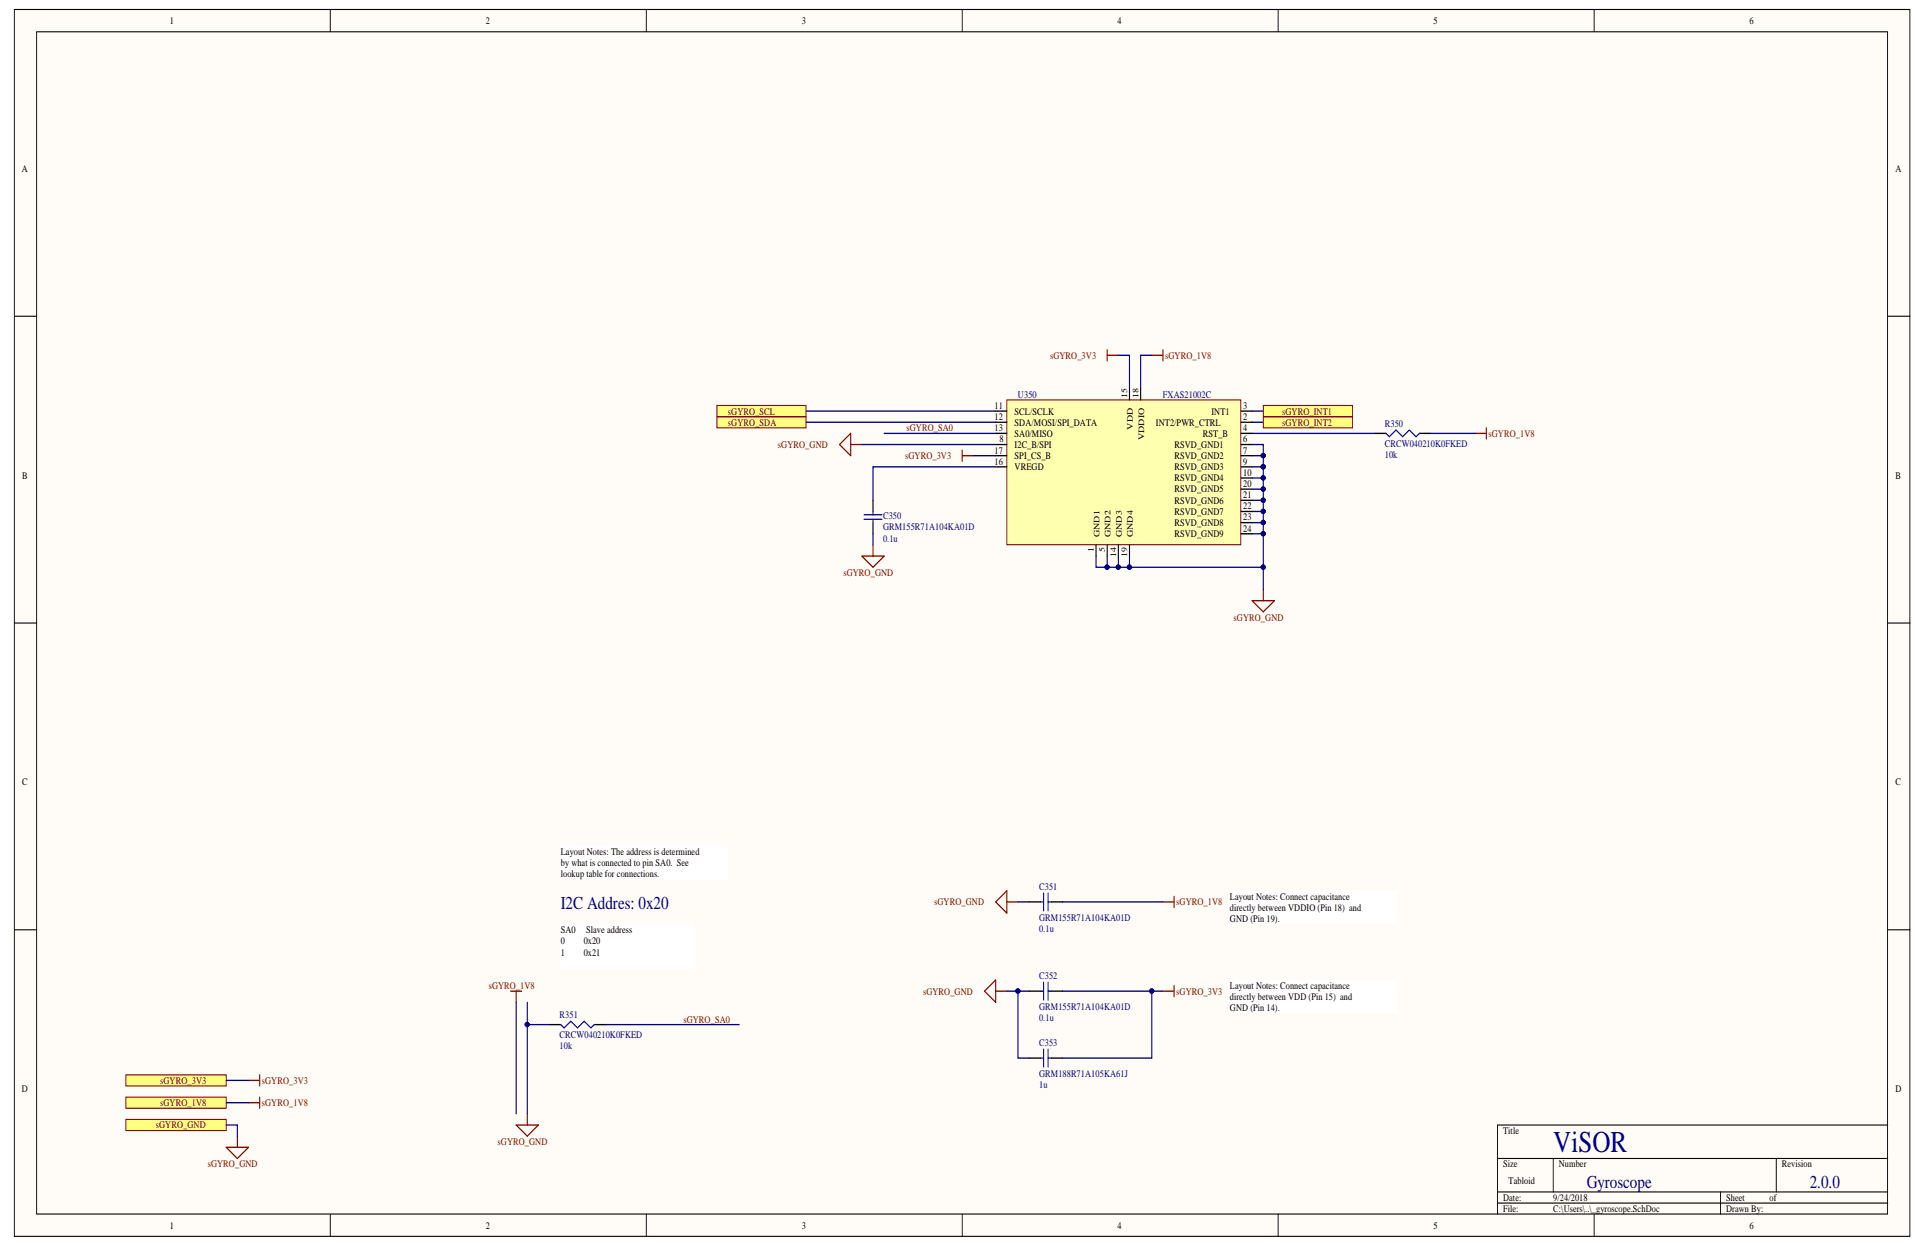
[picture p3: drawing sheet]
<svg xmlns="http://www.w3.org/2000/svg" width="431mm" height="279mm" viewBox="0 0 431 279" stroke-linecap="round" stroke-linejoin="round" font-family="sans-serif">
<g fill="#fffcf8" stroke="#000" stroke-width=".22">
<path d="M3.2 2.1h424.4v274.7h-424.4z"/>
<path d="M8.2 7.1h414.4v264.7h-414.4z"/>
</g>
<g fill="none" stroke="#000" stroke-width=".22">
<path d="M73.9 2.1v5M144.7 2.1v5M215.4 2.1v5M286.2 2.1v5M356.9 2.1v5M3.2 70.8h5M422.7 70.8h5M3.2 139.5h5M422.7 139.5h5M3.2 208.2h5M422.7 208.2h5M335.3 259.4h87.4"/>
<path d="M347.8 259.4v7.5M397.7 259.4v7.5M422.7 251.9h-87.4v19.9M73.9 271.8v5M144.7 271.8v5M215.4 271.8v5M286.2 271.8v5M335.3 266.9h87.4M335.3 269.3h87.4M356.9 271.8v5M385.2 266.9v4.9"/>
</g>
<path d="M50.6 256.9h5l-2.5 2.5zM53.1 254.4v2.5" fill="none" stroke="#800000" stroke-width=".27"/>
<path d="M28.2 250.6h22.4v2.5h-22.4z" fill-rule="evenodd" fill="#ffff80" stroke="#800000" stroke-width=".22"/>
<path d="M225.4 199.4v5l-2.5-2.5zM222.9 219.4v5l-2.5-2.5zM225.4 201.9h2.5M260.4 201.9h2.5M262.9 200.7v2.5M114.3 221.9h2.5M115.6 221.9v2.5M222.9 221.9h2.5M260.4 221.9h2.5M262.9 220.6v2.5M115.6 251.9h5l-2.5 2.5zM118.1 249.4v2.5" fill="none" stroke="#800000" stroke-width=".27"/>
<g fill="#fff" stroke="#fff" stroke-width=".22">
<path d="M125.6 189.4h37.4v7.5h-37.4z"/>
<path d="M125.6 206.9h29.9v10h-29.9z"/>
<path d="M275.4 199.4h37.4v7.5h-37.4z"/>
<path d="M275.4 219.4h37.4v7.4h-37.4z"/>
</g>
<path d="M230.4 201.9h2.5M235.4 201.9h2.5M123.1 229.4h2.5M133 229.4h2.5M230.4 221.9h2.5M230.4 236.9h2.5M235.4 221.9h2.5M235.4 236.9h2.5" fill="none" stroke="#000" stroke-width=".27"/>
<g fill="none" stroke="#00f" stroke-width=".27">
<path d="M233.7 199.9v4M234.7 199.9v4M232.9 201.9h.8M233.7 219.9v4M234.7 219.9v4M234.7 201.9h.7M125.6 229.4l.7 .7 1.5-1.5 1.5 1.5 1.5-1.5 1.5 1.5 .7-.7M232.9 221.9h.8M232.9 236.9h.8M233.7 234.9v4M234.7 234.9v4M234.7 221.9h.7"/>
<path d="M234.7 236.9h.7"/>
</g>
<path d="M28.2 240.6h22.4v2.5h-22.4z" fill-rule="evenodd" fill="#ffff80" stroke="#800000" stroke-width=".22"/>
<path d="M55.6 241.9h2.5M58.1 240.6v2.5" fill="none" stroke="#800000" stroke-width=".27"/>
<path d="M28.2 245.6h22.4v2.5h-22.4z" fill-rule="evenodd" fill="#ffff80" stroke="#800000" stroke-width=".22"/>
<path d="M55.6 246.9h2.5M58.1 245.6v2.5" fill="none" stroke="#800000" stroke-width=".27"/>
<g fill="#ffff80" stroke="#800000" stroke-width=".22">
<path d="M160.5 93.3h20v2.5h-20z" fill-rule="evenodd"/>
<path d="M160.5 90.8h20v2.5h-20z" fill-rule="evenodd"/>
</g>
<path d="M225.4 89.5h52.4v32.5h-52.4z" fill="#ffffb0" stroke="#800000" stroke-width=".22"/>
<g fill="none" stroke="#000" stroke-width=".27">
<path d="M222.9 94.5h2.5M222.9 92h2.5M222.9 97h2.5M222.9 99.5h2.5M252.9 87v2.5M255.4 87v2.5M277.9 94.5h2.5M277.9 92h2.5M277.9 97h2.5M277.9 99.5h2.5M222.9 102h2.5M222.9 104.5h2.5"/>
<path d="M277.9 102h2.5M277.9 104.5h2.5M277.9 107h2.5M277.9 109.5h2.5M277.9 112h2.5M277.9 114.5h2.5M277.9 117h2.5M277.9 119.5h2.5M245.4 122v2.5M247.9 122v2.5M250.4 122v2.5M252.9 122v2.5"/>
</g>
<path d="M247.9 78.3v2.5M247.9 79.5h2.5M280.4 134.5h4.9l-2.5 2.5zM282.8 132v2.5" fill="none" stroke="#800000" stroke-width=".27"/>
<g fill="#ffff80" stroke="#800000" stroke-width=".22">
<path d="M282.8 93.3h20v2.5h-20z" fill-rule="evenodd"/>
<path d="M282.8 90.8h20v2.5h-20z" fill-rule="evenodd"/>
</g>
<path d="M257.9 79.5h2.5M260.4 78.3v2.5M190.5 97v5l-2.5-2.5zM190.5 99.5h2.5M330.3 97h2.5M332.8 95.8v2.5M215.4 100.8v2.5M215.4 102h2.5M193 124.5h5l-2.5 2.5zM195.5 122v2.5" fill="none" stroke="#800000" stroke-width=".27"/>
<path d="M307.8 97h2.5M317.8 97h2.5M195.5 112v2.5M195.5 117v2.5" fill="none" stroke="#000" stroke-width=".27"/>
<path d="M310.3 97l.8 .8 1.5-1.5 1.5 1.5 1.5-1.5 1.5 1.5 .7-.8M193.5 116.3h4M193.5 115.3h4M195.5 114.5v.8M195.5 116.3v.7" fill="none" stroke="#00f" stroke-width=".27"/>
<g fill="none" stroke="#000080" stroke-width=".27">
<path d="M250.4 79.5h2.5v7.5M257.9 79.5h-2.5v7.5M180.5 92h42.4M180.5 94.5h42.4M193 99.5h29.9M198 97h24.9M280.4 99.5h2.4v2.5M280.4 92h2.4M280.4 94.5h2.4M280.4 97h27.4M320.3 97h10M195.5 119.5v2.5"/>
<path d="M217.9 102h5M222.9 104.5h-27.4v7.5M280.4 102h2.4v2.5M280.4 119.5h2.4M280.4 117h2.4M280.4 114.5h2.4M280.4 112h2.4M280.4 109.5h2.4M280.4 107h2.4M280.4 104.5h2.4M282.8 104.5v27.5M245.4 124.5v2.5h37.4"/>
<path d="M247.9 124.5v2.5M250.4 124.5v2.5M252.9 124.5v2.5M227.9 201.9h2.5M237.9 201.9h22.5M115.6 224.4v25M118.1 224.4v5M123.1 229.4h-5v20M135.5 229.4h30M225.4 221.9h2.5M230.4 221.9h-2.5v15h2.5M237.9 221.9h22.5"/>
<path d="M257.9 221.9v15h-20M50.6 251.9h2.5v2.5M50.6 241.9h5M50.6 246.9h5"/>
</g>
<g fill="#000080" stroke="#000080" stroke-width=".22">
<circle cx="118" cy="229.4" r=".47"/>
<circle cx="227.9" cy="221.9" r=".47"/>
<circle cx="257.9" cy="221.9" r=".47"/>
<circle cx="282.8" cy="119.5" r=".47"/>
<circle cx="282.8" cy="117" r=".47"/>
<circle cx="282.8" cy="114.5" r=".47"/>
<circle cx="282.8" cy="112" r=".47"/>
<circle cx="282.8" cy="109.5" r=".47"/>
<circle cx="282.8" cy="107" r=".47"/>
<circle cx="282.8" cy="104.5" r=".47"/>
<circle cx="282.8" cy="102" r=".47"/>
<circle cx="282.8" cy="127" r=".47"/>
<circle cx="247.9" cy="127" r=".47"/>
<circle cx="250.4" cy="127" r=".47"/>
<circle cx="252.9" cy="127" r=".47"/>
</g>
<text font-size="6.8" fill="#000080" x="347.8" y="257.9">ViSOR</text>
<g font-size="4.1" fill="#000080">
<text x="125.6" y="203.5">I2C Addres: 0x20</text>
<text x="355.3" y="266">Gyroscope</text>
<text x="405.2" y="266">2.0.0</text>
</g>
<g font-size="2.2">
<text x="38" y="5.4">1</text>
<text x="108.7" y="5.4">2</text>
<text x="179.5" y="5.4">3</text>
<text x="250.2" y="5.4">4</text>
<text x="321" y="5.4">5</text>
<text x="391.7" y="5.4">6</text>
<text x="4.9" y="38.5">A</text>
<text x="424.4" y="38.5">A</text>
<text x="222.7" y="91.5">11</text>
<text x="222.7" y="94">12</text>
<text x="227.2" y="92.8">SCL/SCLK</text>
<text x="227.2" y="95.3">SDA/MOSI/SPI_DATA</text>
<text x="258.8" y="95.3">INT2/PWR_CTRL</text>
<text x="271.2" y="92.8">INT1</text>
<text x="278.4" y="94">2</text>
<text x="278.4" y="91.5">3</text>
<text x="222.7" y="96.5">13</text>
<text x="222.7" y="101.5">17</text>
<text x="223.8" y="99.1">8</text>
<text x="227.2" y="100.3">I2C_B/SPI</text>
<text x="227.2" y="97.8">SA0/MISO</text>
<text x="262.9" y="100.3">RSVD_GND1</text>
<text x="269.3" y="97.8">RST_B</text>
<text x="278.4" y="96.5">4</text>
<text x="278.4" y="99.1">6</text>
<text x="278.4" y="101.5">7</text>
<text x="4.9" y="107.2">B</text>
<text x="222.7" y="104">16</text>
<text x="227.2" y="105.3">VREGD</text>
<text x="227.2" y="102.8">SPI_CS_B</text>
<text x="262.9" y="102.8">RSVD_GND2</text>
<text x="262.9" y="105.3">RSVD_GND3</text>
<text x="262.9" y="107.8">RSVD_GND4</text>
<text x="278.4" y="104">9</text>
<text x="278.4" y="106.5">10</text>
<text x="424.4" y="107.2">B</text>
<text x="262.9" y="110.3">RSVD_GND5</text>
<text x="262.9" y="112.8">RSVD_GND6</text>
<text x="278.4" y="109">20</text>
<text x="278.4" y="111.5">21</text>
<text x="262.9" y="115.3">RSVD_GND7</text>
<text x="262.9" y="117.8">RSVD_GND8</text>
<text x="278.4" y="114">22</text>
<text x="278.4" y="116.5">23</text>
<text x="278.4" y="119">24</text>
<text x="262.9" y="120.3">RSVD_GND9</text>
<text x="4.9" y="175.8">C</text>
<text x="424.4" y="175.8">C</text>
<text x="125.6" y="191.4">Layout Notes: The address is determined</text>
<text x="125.6" y="193.9">by what is connected to pin SA0. See</text>
<text x="125.6" y="196.4">lookup table for connections.</text>
<text x="275.4" y="201.4">Layout Notes: Connect capacitance</text>
<text x="275.4" y="203.9">directly between VDDIO (Pin 18) and</text>
<text x="125.6" y="208.9">SA0</text>
<text x="131.2" y="208.9">Slave address</text>
<text x="275.4" y="206.4">GND (Pin 19).</text>
<text x="125.6" y="211.4">0</text>
<text x="125.6" y="213.9">1</text>
<text x="130.7" y="211.4">0x20</text>
<text x="130.7" y="213.9">0x21</text>
<text x="275.4" y="221.4">Layout Notes: Connect capacitance</text>
<text x="275.4" y="223.9">directly between VDD (Pin 15) and</text>
<text x="275.4" y="226.4">GND (Pin 14).</text>
<text x="4.9" y="244.5">D</text>
<text x="424.4" y="244.5">D</text>
<text x="336.5" y="253.9">Title</text>
<text x="336.5" y="261.4">Size</text>
<text x="349" y="261.4">Number</text>
<text x="398.9" y="261.4">Revision</text>
<text x="336.5" y="268.9">Date:</text>
<text x="337.8" y="265.1">Tabloid</text>
<text x="347.8" y="268.9">9/24/2018</text>
<text x="386.5" y="268.9">Sheet</text>
<text x="396.2" y="268.9">of</text>
<text x="38" y="275.1">1</text>
<text x="108.7" y="275.1">2</text>
<text x="179.5" y="275.1">3</text>
<text x="250.2" y="275.1">4</text>
<text x="321" y="275.1">5</text>
<text x="336.5" y="271.3">File:</text>
<text x="347.8" y="271.3">C:\Users\..\_gyroscope.SchDoc</text>
<text x="386.5" y="271.3">Drawn By:</text>
<text x="391.7" y="275.1">6</text>
</g>
<g font-size="2.2" fill="#800000">
<text x="235.1" y="80.3">sGYRO_3V3</text>
<text x="260.9" y="80.3">sGYRO_1V8</text>
<text x="163" y="95.3">sGYRO_SDA</text>
<text x="163" y="92.8">sGYRO_SCL</text>
<text x="287.1" y="95.3">sGYRO_INT2</text>
<text x="287.1" y="92.8">sGYRO_INT1</text>
<text x="174.2" y="100.3">sGYRO_GND</text>
<text x="203" y="96.5">sGYRO_SA0</text>
<text x="333.3" y="97.8">sGYRO_1V8</text>
<text x="202.7" y="102.8">sGYRO_3V3</text>
<text x="188.8" y="129">sGYRO_GND</text>
<text x="276.2" y="139">sGYRO_GND</text>
<text x="209.2" y="202.7">sGYRO_GND</text>
<text x="263.4" y="202.7">sGYRO_1V8</text>
<text x="109.4" y="221.4">sGYRO_1V8</text>
<text x="206.7" y="222.7">sGYRO_GND</text>
<text x="263.4" y="222.7">sGYRO_3V3</text>
<text x="153" y="228.9">sGYRO_SA0</text>
<text x="35.9" y="242.7">sGYRO_3V3</text>
<text x="58.6" y="242.7">sGYRO_3V3</text>
<text x="35.9" y="247.6">sGYRO_1V8</text>
<text x="58.6" y="247.6">sGYRO_1V8</text>
<text x="34.9" y="252.6">sGYRO_GND</text>
<text x="111.4" y="256.4">sGYRO_GND</text>
<text x="46.5" y="261.4">sGYRO_GND</text>
</g>
<g font-size="2.2" fill="#000080">
<text x="227.9" y="89">U350</text>
<text x="260.4" y="89">FXAS21002C</text>
<text x="310" y="95.5">R350</text>
<text x="310" y="100">CRCW040210K0FKED</text>
<text x="310" y="102.5">10k</text>
<text x="197.7" y="116.3">C350</text>
<text x="197.7" y="118.7">GRM155R71A104KA01D</text>
<text x="197.7" y="121.3">0.1u</text>
<text x="232.7" y="199.2">C351</text>
<text x="232.7" y="208.7">0.1u</text>
<text x="232.7" y="206.2">GRM155R71A104KA01D</text>
<text x="232.7" y="219.2">C352</text>
<text x="125.3" y="227.9">R351</text>
<text x="232.7" y="226.2">GRM155R71A104KA01D</text>
<text x="125.3" y="232.4">CRCW040210K0FKED</text>
<text x="232.7" y="228.7">0.1u</text>
<text x="125.3" y="234.9">10k</text>
<text x="232.7" y="234.2">C353</text>
<text x="232.7" y="243.6">1u</text>
<text x="232.7" y="241.1">GRM188R71A105KA61J</text>
</g>
<g font-size="1.9">
<text x="252.4" y="89" transform="rotate(-90 252.4 89)">15</text>
<text x="254.9" y="89" transform="rotate(-90 254.9 89)">18</text>
<text x="253.6" y="96.2" transform="rotate(-90 253.6 96.2)">VDD</text>
<text x="256.1" y="98.5" transform="rotate(-90 256.1 98.5)">VDDIO</text>
<text x="244.9" y="123.6" transform="rotate(-90 244.9 123.6)">1</text>
<text x="246.2" y="120.3" transform="rotate(-90 246.2 120.3)">GND1</text>
<text x="247.4" y="123.6" transform="rotate(-90 247.4 123.6)">5</text>
<text x="248.7" y="120.3" transform="rotate(-90 248.7 120.3)">GND2</text>
<text x="249.9" y="124.7" transform="rotate(-90 249.9 124.7)">14</text>
<text x="251.2" y="120.3" transform="rotate(-90 251.2 120.3)">GND3</text>
<text x="252.4" y="124.7" transform="rotate(-90 252.4 124.7)">19</text>
<text x="253.6" y="120.3" transform="rotate(-90 253.6 120.3)">GND4</text>
</g>
</svg>
